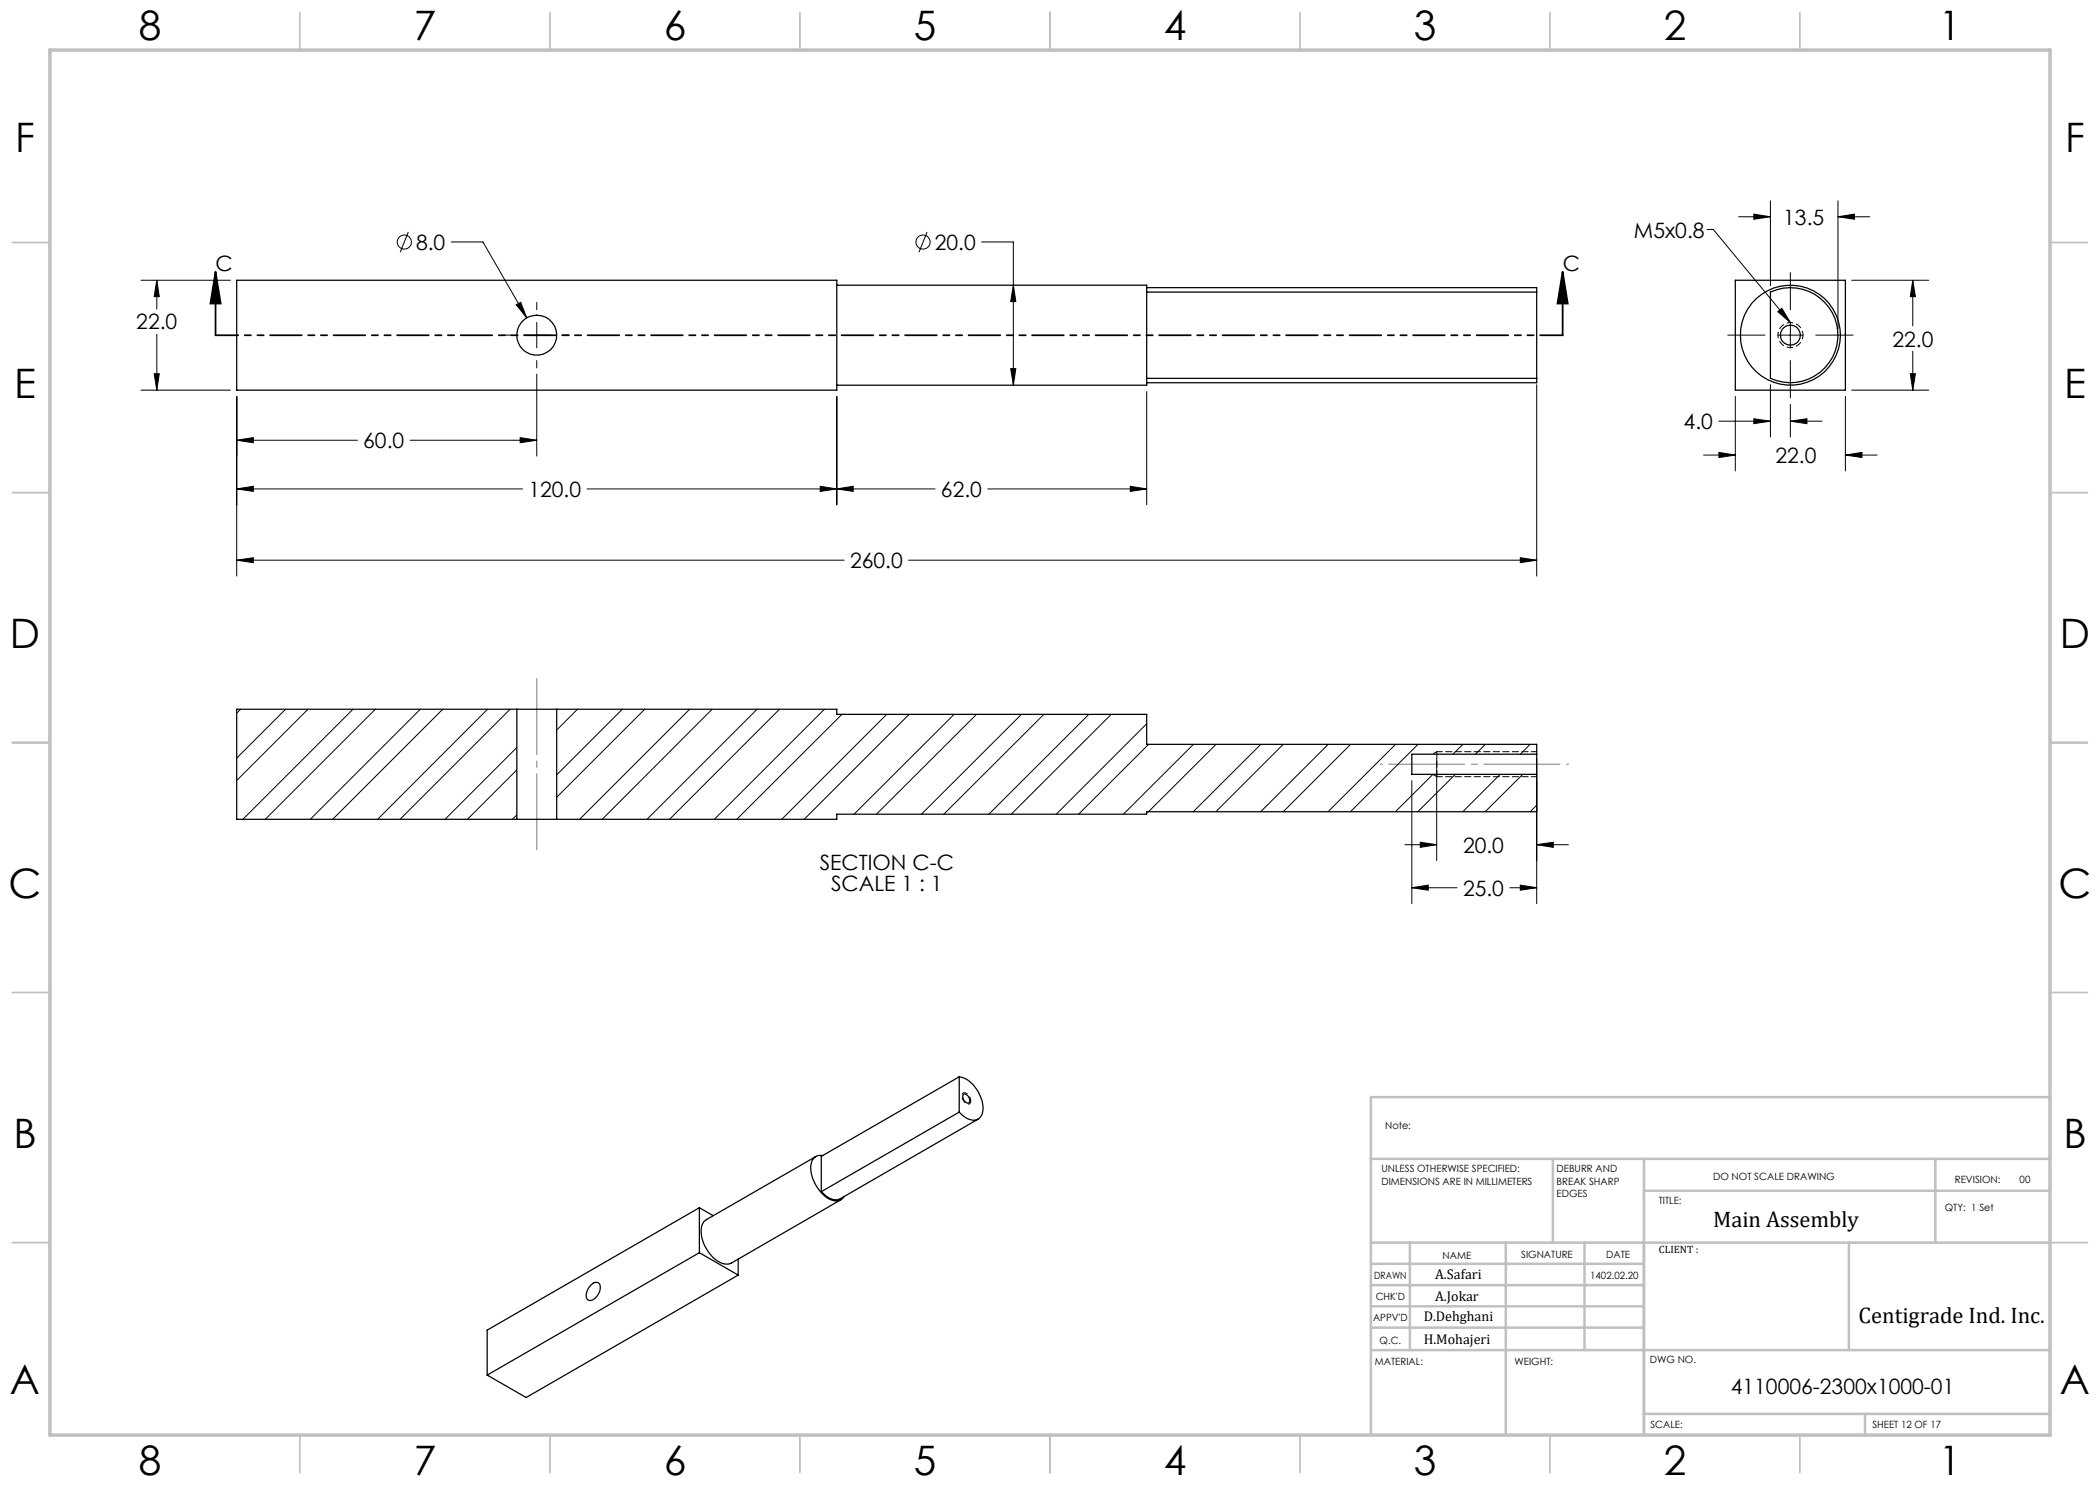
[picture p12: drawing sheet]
<svg xmlns="http://www.w3.org/2000/svg" width="420mm" height="297mm" viewBox="0 0 420 297" stroke-linecap="round" stroke-linejoin="round" font-family="sans-serif">
<g fill="none" stroke="#000" stroke-width=".2">
<path d="M28.2 56.1h17.9M31.4 56.1l.5 3.2h-1.1zM31.4 56.1v5.7M81.7 46.4l-1.7 4M90.2 48.4h6.4l8.7 15.2M185.4 46.4l-1.6 4M196.3 48.4h6.4v28.6M202.7 57l.5 3.3h-1.1zM341.4 45.9h1.3l15.4 18.6M347.7 43.4h6.4M350.8 42.8l3.3 .6-3.3 .4zM354.1 40.2v16.9"/>
<path d="M358.1 54.5v7.4M367.6 43.4l3.3-.6v1zM367.6 40.2v25.6M367.6 43.4h6.3M370.3 56.1h15.4M382.6 56.1v9.1M382.6 56.1l.5 3.2h-1zM28.2 78h17.9M30.8 74.8h1.1l-.5 3.2zM31.4 66.8v11.2M47.3 79.3v35.9M100.8 67h1.5"/>
<path d="M103.3 61l.8-.5 1.2 3.1zM104.8 67h5.1M107.4 60.5v1.4M107.4 64.5v5.1M107.4 72.1v1.5M107.4 74.9v16.3M112.4 67h1.5M167.4 79.3v21.7M202.1 73.7h1.1l-.5 3.3zM229.3 78.3v22.7M307.3 76.9v38.3M345.5 67h7.5"/>
<path d="M347.1 79.3v14.9M354.1 76.9v10.5M355.5 67h5.1M355.6 62.3l.8-.6 1.7 2.8zM358.1 64.5v5.1M358.1 72.1v7.5M363.1 67h7.5M369.1 79.3v14.9M370.3 78h15.4M382.1 74.8h1l-.5 3.2zM382.6 70.2v7.8M47.3 88l3.4-.5v1z"/>
<path d="M47.3 97.8l3.4-.5v1zM47.3 88h24.2M47.3 97.8h57.2M82 88h25.4M104 87.5l3.4 .5-3.4 .5zM117.4 97.8h69.6M164 97.3l3.4 .5-3.4 .5zM167.4 97.8l3.2-.5v1zM197.6 97.8h31.7M226.1 97.3l3.2 .5-3.2 .5zM340.7 91h6.4M343.7 84.2h10.4"/>
<path d="M343.8 90.5l3.3 .5-3.3 .5zM350.8 83.7l3.3 .5-3.3 .5zM358.1 84.2l3.3-.5v1zM358.1 80.9v6.5M358.1 84.2h6.3M369.1 91h6.3M369.1 91l3.3-.5v1zM47.3 112l3.4-.5v1zM47.3 112h121.5M181.7 112h125.6M304.1 111.5l3.2 .5-3.2 .5zM48.1 141.8l-.8 .8"/>
<path d="M57.1 141.8l-9.8 9.8M61.6 141.8l-14.3 14.3M70.6 141.8l-22 22.1M75.1 141.8l-22 22.1M84.1 141.8l-22 22.1M88.5 141.8l-22 22.1M97.5 141.8l-22 22.1M102 141.8l-22 22.1M103.4 149.5l-14.4 14.4M103.4 154l-9.9 9.9M115.5 141.8l-4.2 4.2M124.5 141.8l-13.2 13.2"/>
<path d="M128.9 141.8l-17.6 17.7M137.9 141.8l-22 22.1M142.4 141.8l-22 22.1M151.4 141.8l-22 22.1M155.9 141.8l-22 22.1M164.9 141.8l-22 22.1M168.4 142.9l-21 21M177.3 142.9l-20.9 21M181.8 142.9l-21 21M190.8 142.9l-20 19.9M195.3 142.9l-20 19.9M204.3 142.9l-20 19.9"/>
<path d="M208.8 142.9l-20 19.9M217.8 142.9l-20 19.9M222.2 142.9l-20 19.9M229.3 144.7l-18.1 18.1M229.7 148.9l-14 13.9M238.7 148.9l-14 13.9M243.2 148.9l-13.5 13.4M252.2 148.9l-13.5 13.4M256.6 148.9l-13.4 13.4M265.6 148.9l-13.5 13.4M270.1 148.9l-13.5 13.4M279.1 148.9l-13.5 13.4"/>
<path d="M282.4 156.1v24.6M283.6 148.9l-13.5 13.4M286.6 154.9l-7.5 7.4M287.3 151.6v20.5M291.1 154.9l-7.5 7.4M292.6 148.9l-2 1.9M297.1 148.9l-2 1.9M300 154.9l-7.4 7.4M304.6 154.9l-7.6 7.4M306 148.9l-1.9 1.9M307.3 151.6v29.1M103.4 163l-.9 .9"/>
<path d="M229.3 162.7l-.1 .1M281 168.9h6.3M282.4 177.5l3.2-.5v1zM282.4 177.5h9M284.1 168.4l3.2 .5-3.2 .6zM302 177.5h5.3M304.1 177l3.2 .5-3.2 .5zM307.3 161l-1.3 1.3M307.3 168.9l3.4-.5v1.1zM307.3 168.9h6.4"/>
<circle cx="80.9" cy="48.4" r="1.41"/>
<circle cx="184.6" cy="48.4" r="1.41"/>
</g>
<path d="M43.1 54.4l1 6.3h-2zM43.1 54.4v12.7M312.5 54.4l1 6.3h-2zM312.5 54.4v12.7" fill="none" stroke="#000" stroke-width=".35"/>
<path d="M360.6 67a2.5 2.5 0 0 1-3.7 2.2 2.5 2.5 0 0 1-.2-4.3 2.5 2.5 0 0 1 3.9 1.9v.2" fill="none" stroke="#000" stroke-width=".2" stroke-dasharray="1.3 .6" stroke-dashoffset=".4" stroke-linecap="butt"/>
<path d="M194.2 220.2a.62 .62 0 0 1-.5 .7 .62 .62 0 0 1-.7-.4 1.23 1.23 0 0 1-.2-1.9 1.61 1.61 0 0 1 1.4 1.6" fill="none" stroke="#000" stroke-width=".2" stroke-dasharray="1.3 .6" stroke-dashoffset=".3" stroke-linecap="butt"/>
<path d="M312.6 67.1h-269.5" fill="none" stroke="#000" stroke-width=".35" stroke-dasharray="6.3 1.3 1.3 1.3 1.3 1.3" stroke-dashoffset="1.8"/>
<path d="M107.4 170.2v-34.7" fill="none" stroke="#808080" stroke-width=".2" stroke-dasharray="15.2 1.3 1.3 1.3" stroke-dashoffset="-.2"/>
<path d="M276 152.8h37.7" fill="none" stroke="#808080" stroke-width=".2" stroke-dasharray="15.2 1.3 1.3 1.3" stroke-dashoffset="-1.7"/>
<g fill="none" stroke="#c0c0c0" stroke-width=".35">
<path d="M60 2.5v7.5M110 2.5v7.5M160 2.5v7.5M210 2.5v7.5M260 2.5v7.5M310 2.5v7.5M360 2.5v7.5M2.5 48.5h7.5M410 48.5h7.5M2.5 98.5h7.5M410 98.5h7.5M2.5 148.5h7.5"/>
<path d="M410 148.5h7.5M2.5 198.5h7.5M410 198.5h7.5M2.5 248.5h7.5M410 248.5h7.5M60 287v7.5M110 287v7.5M160 287v7.5M210 287v7.5M260 287v7.5M310 287v7.5M360 287v7.5"/>
</g>
<g fill="none" stroke="#c0c0c0" stroke-width=".5">
<path d="M410 219.4h-135.8v67.4M274.2 231.8h135.8M310.6 231.8v16.7M328.8 231.8v55.2M328.8 238.2h81.2M387.1 231.8v16.7M274.2 248.5h135.8M274.2 257h54.6M274.2 252.8h54.6M282 248.5v21.5M301.2 248.5v38.3M316.9 248.5v21.5"/>
<path d="M369.8 248.5v21.5M274.2 265.5h54.6M274.2 261.3h54.6M274.2 270h135.8M328.8 282.8h81.2M373 282.8v4.2"/>
</g>
<path d="M10 10h400v277h-400z" fill="none" stroke="#c0c0c0" stroke-width=".7"/>
<path d="M287.4 150.3v5" fill="none" stroke="#000" stroke-width=".2" stroke-dasharray="1.3 .6"/>
<path d="M307.4 155.3h-20M307.4 150.3h-20" fill="none" stroke="#000" stroke-width=".2" stroke-dasharray="1.3 .6" stroke-dashoffset=".2"/>
<path d="M287.4 150.3l-.9 .5M287.4 155.3l-.9-.5" fill="none" stroke="#000" stroke-width=".2" stroke-dasharray="1.3 .6" stroke-dashoffset=".5"/>
<g fill="#000">
<path d="M312.5 54.4l1 6.3h-2zM43.1 54.4l1 6.3h-2z"/>
<path d="M30.8 74.8h1.1l-.5 3.2zM31.4 56.1l.5 3.2h-1.1zM47.3 88l3.4-.5v1zM104 87.5l3.4 .5-3.4 .5zM47.3 97.8l3.4-.5v1zM164 97.3l3.4 .5-3.4 .5zM167.4 97.8l3.2-.5v1zM226.1 97.3l3.2 .5-3.2 .5zM47.3 112l3.4-.5v1zM304.1 111.5l3.2 .5-3.2 .5zM202.7 57l.5 3.3h-1.1zM202.1 73.7h1.1l-.5 3.3zM103.3 61l2 2.6-1.2-3.1zM369.1 91l3.3-.5v1zM343.8 90.5l3.3 .5-3.3 .5zM382.6 56.1l.5 3.2h-1zM382.1 74.8h1l-.5 3.2zM350.8 42.8l3.3 .6-3.3 .4zM367.6 43.4l3.3-.6v1zM350.8 83.7l3.3 .5-3.3 .5zM358.1 84.2l3.3-.5v1z"/>
<path d="M355.6 62.3l.8-.6 1.7 2.8zM307.3 168.9l3.4-.5v1.1zM284.1 168.4l3.2 .5-3.2 .6zM304.1 177l3.2 .5-3.2 .5zM282.4 177.5l3.2-.5v1z"/>
</g>
<g fill="none" stroke="#000" stroke-width=".25">
<path d="M47.3 56.1h120.1v21.9h-120.1zM167.4 57h61.9v20h-61.9M229.3 57.5h78v.9M229.3 58.4h78M307.3 58.4v17.3M347.1 56.1h22v21.9h-22zM354.1 58.4a9.5 9.5 0 0 1 13.5 8.6 9.5 9.5 0 0 1-13.5 8.7zM229.3 75.7h78M307.3 75.7v.8h-78M103.4 141.8h7.9M103.4 141.8h-56.1v22.1h56.1M103.4 141.8v22.1"/>
<path d="M111.3 141.8h56.1v1.1h61.9v6h78v1.9M111.3 141.8v22.1M307.3 150.8v4.1M307.3 154.9v7.4h-78v.5h-61.9v1.1h-56.1M307.3 150.8h-24.9v4.1h24.9M103.4 163.9h7.9M191.8 215.4a6.4 6.4 0 0 1 4.7 5.4 2.43 2.43 0 0 1-1.6 3.2l-1.3-.2-.9-.6-.9-.8M191.8 215.4v7M191.8 215.4l-27.5 15.9v7M192.7 218.9a.95 .95 0 0 1 1.2 .9 .53 .53 0 0 1-.4 .8 1.34 1.34 0 0 1-.8-1.7zM163.2 231.3l-21.9 12.6a3.1 3.1 0 0 0-1 3.5 7.1 7.1 0 0 0 4.7 5.4h.8l.5-.2 21.9-12.6M164.6 231.1a2.07 2.07 0 0 0-2.5 2.5 7.6 7.6 0 0 0 4.3 6.4 1.92 1.92 0 0 0 2.4-.7"/>
<path d="M191.8 222.4l-27.5 15.9M195.6 223.8l-27.5 15.9a2.91 2.91 0 0 1-3.4-.9l-.4-.5M118.1 257.1a1.05 1.05 0 0 1 .9-.6 1.05 1.05 0 0 1 1 .6 2.71 2.71 0 0 1-2.1 3 1.04 1.04 0 0 1-.6-1.5l.3-.8zM139.9 250.5l-42.5 24.5M139.9 250.5l7.7 4.5M139.9 241.5v9M139.9 241.5l2.7 1.6M139.9 241.5l-42.5 24.5v9M147.6 255l-42.4 24.5-7.8-4.5M147.6 251.8v3.2"/>
<circle cx="107.4" cy="67" r="4"/>
<circle cx="358.1" cy="67" r="2"/>
<circle cx="358.1" cy="67" r="10"/>
</g>
<g font-size="8.1">
<text x="27.8" y="8">8</text>
<text x="82.8" y="8">7</text>
<text x="132.8" y="8">6</text>
<text x="182.8" y="8">5</text>
<text x="232.8" y="8">4</text>
<text x="282.8" y="8">3</text>
<text x="332.8" y="8">2</text>
<text x="387.8" y="8">1</text>
<text x="3" y="30.4">F</text>
<text x="413" y="30.4">F</text>
<text x="2.8" y="79.6">E</text>
<text x="412.8" y="79.6">E</text>
<text x="2" y="129.6">D</text>
<text x="412" y="129.6">D</text>
<text x="1.7" y="179.6">C</text>
<text x="411.7" y="179.6">C</text>
<text x="2.7" y="229.6">B</text>
<text x="412.7" y="229.6">B</text>
<text x="2" y="278.9">A</text>
<text x="412" y="278.9">A</text>
<text x="27.8" y="295">8</text>
<text x="82.8" y="295">7</text>
<text x="132.8" y="295">6</text>
<text x="182.8" y="295">5</text>
<text x="232.8" y="295">4</text>
<text x="282.8" y="295">3</text>
<text x="332.8" y="295">2</text>
<text x="387.8" y="295">1</text>
</g>
<g font-size="4.5">
<text x="342.6" y="245.3">Main Assembly</text>
<text x="371.7" y="264.6">Centigrade Ind. Inc.</text>
</g>
<g font-size="4.2">
<text x="326.8" y="47.5">M5x0.8</text>
<text x="356.6" y="44.9">13.5</text>
<text x="83.2" y="49.9">8.0</text>
<text x="186.9" y="49.9">20.0</text>
<text x="43.1" y="54.3">C</text>
<text x="312.6" y="54.3">C</text>
<text x="27.3" y="65.9">22.0</text>
<text x="378.5" y="69.3">22.0</text>
<text x="72.6" y="89.6">60.0</text>
<text x="336.7" y="85.8">4.0</text>
<text x="355.1" y="92.6">22.0</text>
<text x="105.7" y="99.4">120.0</text>
<text x="188.2" y="99.4">62.0</text>
<text x="170" y="113.6">260.0</text>
<text x="292.6" y="170.5">20.0</text>
<text x="163.9" y="174.1">SECTION C-C</text>
<text x="166.2" y="178.2">SCALE 1 : 1</text>
<text x="292.6" y="179.1">25.0</text>
<text x="346.2" y="278.8">4110006-2300x1000-01</text>
</g>
<g font-size="2.8">
<text x="287" y="255.9">A.Safari</text>
<text x="287" y="260.1">A.Jokar</text>
<text x="284.7" y="264.2">D.Dehghani</text>
<text x="284.7" y="268.7">H.Mohajeri</text>
</g>
<text font-size="2.1" x="331.8" y="250.7">CLIENT :</text>
<g font-size="2">
<text x="277" y="225.8">Note:</text>
<text x="276.3" y="234.5">UNLESS OTHERWISE SPECIFIED:</text>
<text x="276.3" y="237">DIMENSIONS ARE IN MILLIMETERS</text>
<text x="311.3" y="234.5">DEBURR AND</text>
<text x="311.3" y="237">BREAK SHARP</text>
<text x="311.3" y="239.5">EDGES</text>
<text x="342.6" y="236">DO NOT SCALE DRAWING</text>
<text x="391" y="236.6">REVISION:</text>
<text x="403.9" y="236.6">00</text>
<text x="331.8" y="240.8">TITLE:</text>
<text x="389" y="242.2">QTY: 1 Set</text>
<text x="288.5" y="251.7">NAME</text>
<text x="304.2" y="251.7">SIGNATURE</text>
<text x="321.2" y="251.7">DATE</text>
<text x="274.8" y="255.9">DRAWN</text>
<text x="318" y="255.9">1402.02.20</text>
<text x="275.1" y="260.1">CHK'D</text>
<text x="274.6" y="264.2">APPV'D</text>
<text x="275.9" y="268.7">Q.C.</text>
<text x="275" y="273">MATERIAL:</text>
<text x="302.9" y="273">WEIGHT:</text>
<text x="330" y="272.5">DWG NO.</text>
<text x="330.1" y="285.6">SCALE:</text>
<text x="374.5" y="285.6">SHEET 12 OF 17</text>
</g>
</svg>
